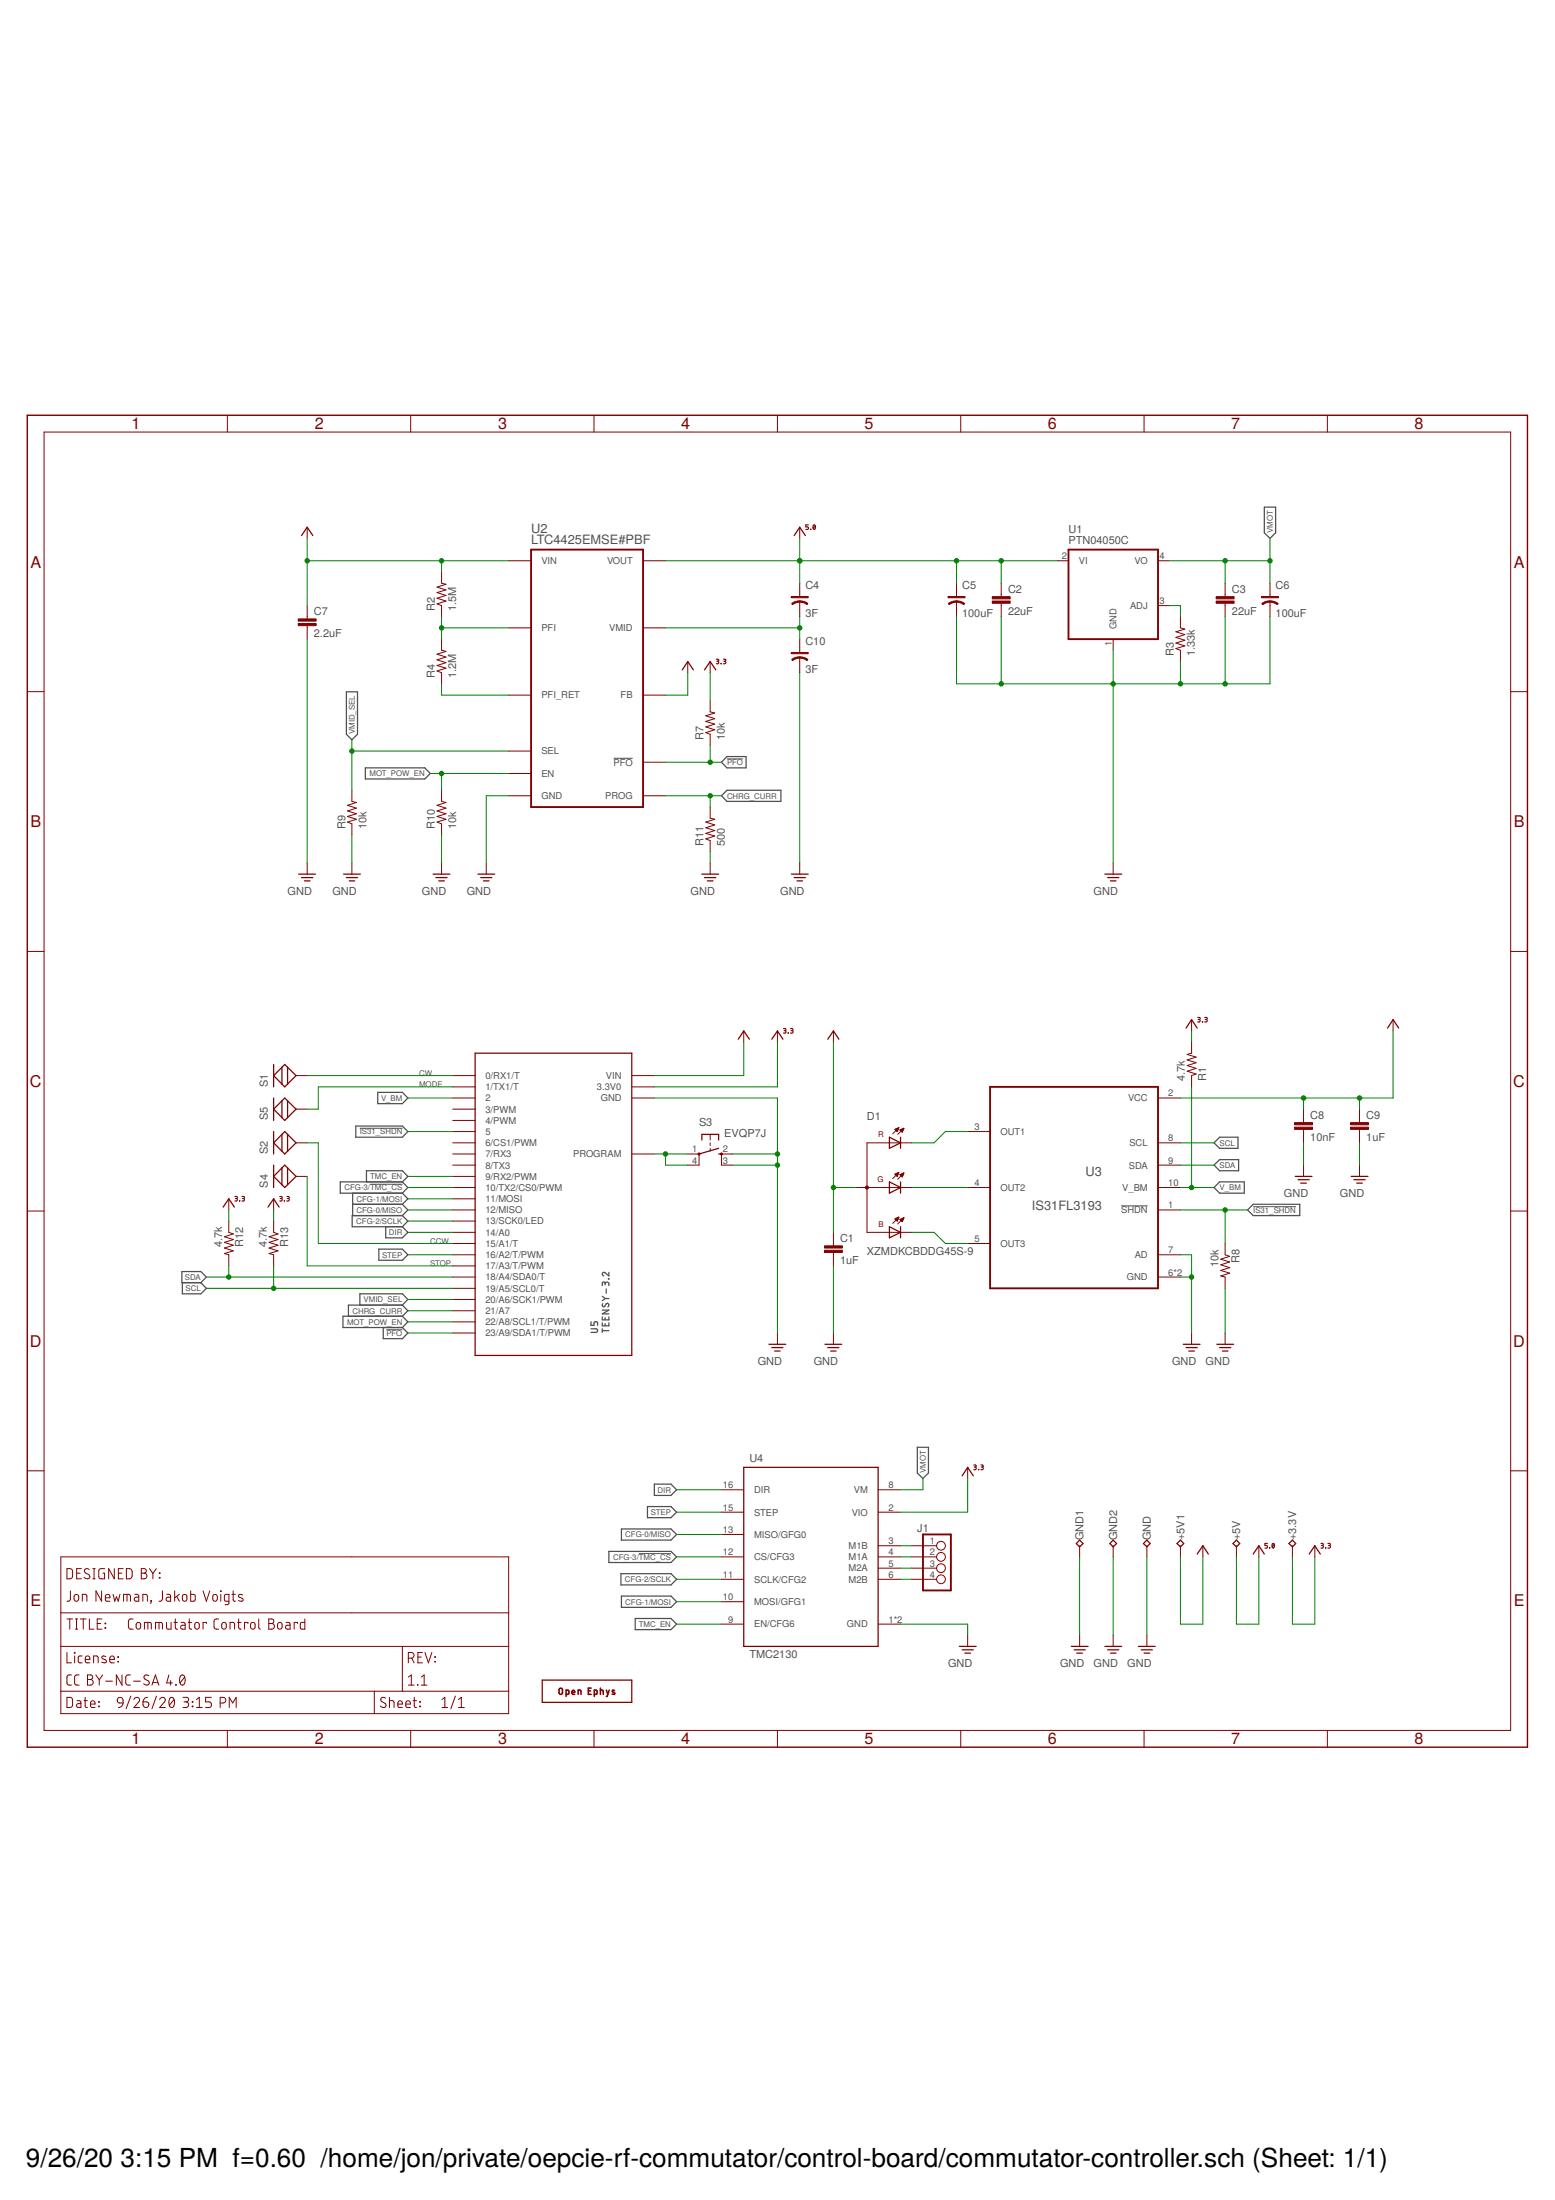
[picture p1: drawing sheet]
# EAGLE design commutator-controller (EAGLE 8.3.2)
DESIGNER: Jon Newman, Jakob Voigts; DESIGN_NAME: Commutator Control Board; LICENSE: CC BY-NC-SA 4.0; REVISION: 1.1

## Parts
+3.3V  TPB2,54  [B2,54]
+5V  TPB2,54  [B2,54]
+5V1  TPB2,54  [B2,54]
C1  1uF  C_0603  [0603]
C2  22uF  C_1206  [1206]
C3  22uF  C_1206  [1206]
C4  3F  C-POL_1210  [1210-POL]
C5  100uF  C-POL_0807  [153CLV-0807]
C6  100uF  C-POL_0807  [153CLV-0807]
C7  2.2uF  C_0805  [0805]
C8  10nF  C_0603  [0603]
C9  1uF  C_0603  [0603]
C10  3F  C-POL_1210  [1210-POL]
D1  XZMDKCBDDG45S-9  LED-RGB_PLCC-INVERTED-NOHOLE  [PLCC-INVERTED-NOHOLE]
GND  TPB2,54  [B2,54]
GND1  TPB2,54  [B2,54]
GND2  TPB2,54  [B2,54]
J1  PINHD-1X4_SMD-0.1"  [JP4_SMD]
R1  4.7k  R_0603  [0603]
R2  1.5M  R_0603  [0603]
R3  1.33k  R_0603  [0603]
R4  1.2M  R_0603  [0603]
R7  10k  R_0603  [0603]
R8  10k  R_0603  [0603]
R9  10k  R_0603  [0603]
R10  10k  R_0603  [0603]
R11  500  R_0603  [0603]
R12  4.7k  R_0603  [0603]
R13  4.7k  R_0603  [0603]
S1  TOUCH_1MM  [TOUCH-1MM]
S2  TOUCH_1MM  [TOUCH-1MM]
S3  EVQP7J  SPST_TACT_EVQP7  [EVQP7]
S4  TOUCH_1MM  [TOUCH-1MM]
S5  TOUCH_1MM  [TOUCH-1MM]
U1  PTN04050C  VREG_ADJ_R-PDSS-B4  [PDSS-B4-MODULE]
U2  LTC4425EMSE#PBF  LTC4425_MSOP  [MSOP-12-PAD]
U3  IS31FL3193  [PWSON-N10-3X3]
U4  TMC2130  SILENT-STEPPER-STICK-TMC2130_SMD  [SILENT-STEPPER-STICK-SMD]
U5  TEENSY-3.2  TEENSY_LC_SMD  [TEENSY_LC_SMD]
X1  OE-LOGO_7X5  [OE-LOGO-7X5]

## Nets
!IS31_SHDN: R8.1 U3.1(!SHDN) U5.5
!PFO: R7.1 U2.8(!PFO) U5.23(23/A9/SDA1/T/PWM)
+3V3: +3.3V.TP R1.2 R7.2 R12.1 R13.1 U4.2(VIO) U5.3.3(3.3V0) U5.3V3(3.3V0)
+5V0: +5V.TP C2.1 C4.+ C5.+ U1.2(VI) U2.1(VOUT) U2.2(VOUT)
CCW: S2.PAD U5.15(15/A1/T)
CFG-0/MISO: U4.13(MISO/GFG0) U5.12(12/MISO)
CFG-1/MOSI: U4.10(MOSI/GFG1) U5.11(11/MOSI)
CFG-2/SCLK: U4.11(SCLK/CFG2) U5.13(13/SCK0/LED)
CFG-3/!TMC_CS: U4.12(CS/CFG3) U5.10(10/TX2/CS0/PWM)
CHRG_CURR: R11.2 U2.3(PROG) U5.21(21/A7)
CW: S1.PAD U5.0(0/RX1/T)
DIR: U4.16(DIR) U5.14(14/A0)
GND: C1.2 C2.2 C3.2 C5.- C6.- C7.2 C8.2 C9.2 C10.- GND1.TP GND2.TP GND.TP R3.1 R8.2 R9.1 R10.1 R11.1 S3.2(S) S3.3(S1) U1.1(GND) U2.PAD(GND) U3.6(GND) U3.7(AD) U3.PAD(GND) U4.1(GND) U4.7(GND) U5.GND U5.GND1(GND) U5.GND2(GND)
MODE: S5.PAD U5.1(1/TX1/T)
MOT_POW_EN: R10.2 U2.6(EN) U5.22(22/A8/SCL1/T/PWM)
N$1: R4.1 U2.7(PFI_RET)
N$2: R2.1 R4.2 U2.9(PFI)
N$3: D1.1(CR) U3.3(OUT1)
N$5: J1.1 U4.3(M1B)
N$6: J1.2 U4.4(M1A)
N$7: J1.3 U4.5(M2A)
N$8: J1.4 U4.6(M2B)
N$9: R3.2 U1.3(ADJ)
N$10: D1.4(CG) U3.4(OUT2)
N$14: C4.- C10.+ U2.10(VMID)
N$45: D1.3(CB) U3.5(OUT3)
PROGRAM: S3.1(P) S3.4(P1) U5.PROGRAM
SCL: R13.2 U3.8(SCL) U5.19(19/A5/SCL0/T)
SDA: R12.2 U3.9(SDA) U5.18(18/A4/SDA0/T)
STEP: U4.15(STEP) U5.16(16/A2/T/PWM)
STOP: S4.PAD U5.17(17/A3/T/PWM)
TMC_EN: U4.9(EN/CFG6) U5.9(9/RX2/PWM)
V_BM: R1.1 U3.10(V_BM) U5.2
VCC: +5V1.TP C1.1 C7.1 C8.1 C9.1 D1.2(A) R2.2 U2.5(FB) U2.11(VIN) U2.12(VIN) U3.2(VCC) U5.VIN
VMID_SEL: R9.2 U2.4(SEL) U5.20(20/A6/SCK1/PWM)
VMOT: C3.1 C6.+ U1.4(VO) U4.8(VM)
Unconnected: U5.3(3/PWM) U5.4(4/PWM) U5.6(6/CS1/PWM) U5.7(7/RX3) U5.8(8/TX3)
